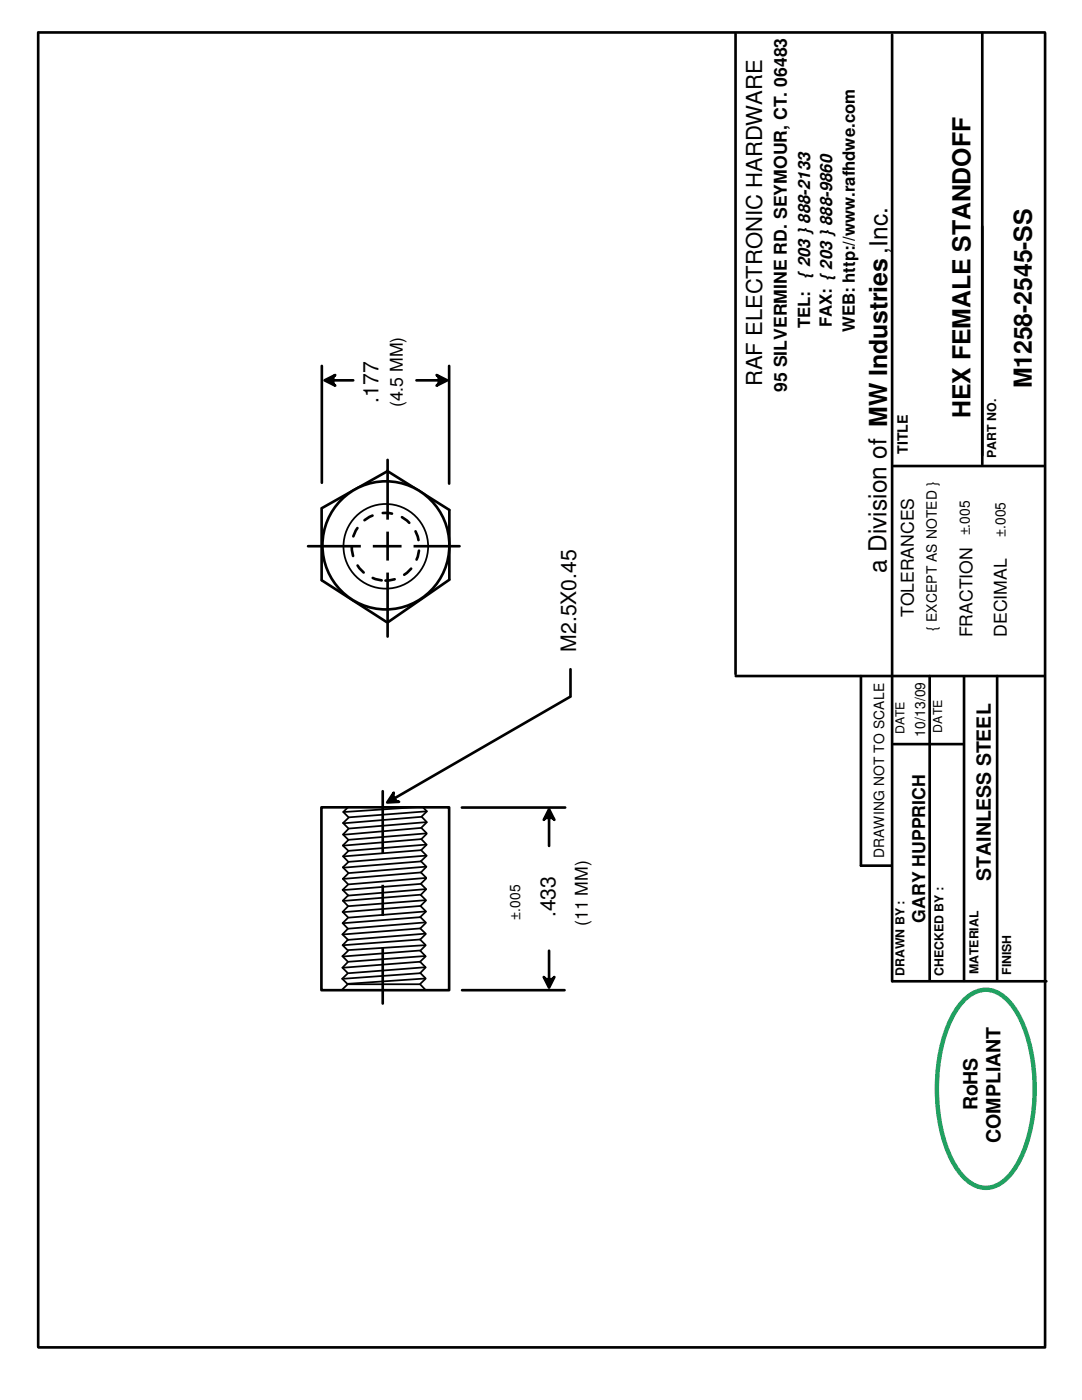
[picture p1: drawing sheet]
<svg xmlns="http://www.w3.org/2000/svg" width="216mm" height="279mm" viewBox="0 0 216 279" stroke-linecap="round" stroke-linejoin="round" font-family="sans-serif">
<g fill="none" stroke="#000" stroke-width=".53">
<path d="M7.6 6.5h200.9M7.6 6.6v262.2M146.8 6.7v127.8M178 6.9v188.9M196 6.6v86.1M208.5 6.6v262M64.2 73v23.4M64.8 75.9l2.1-1.1-1.1 1.1 1.1 1.1zM66.2 75.9h4.3M83.1 75.9h4.7M87.1 74.8l2.1 1.1-2.1 1.1 1.1-1.1zM89.6 73v23.5"/>
<path d="M77.3 94l12.4 7.8M77.3 94l-13 7.4M178.3 93h29.9M64.2 101.4v14.4M64.2 115.8l13 8.4M89.7 115.7l-12.3 8.5M89.7 101.8v13.9M113.7 139.1l-35.2 20.3M113.8 133.6v5.4M146.8 134.9h61.5M171.8 134.9v37.9h6.1M185.5 134.9v60.7"/>
<path d="M192.4 135v60.7M199 134.9v60.8M76.4 157.9v42.4M78.6 158.2l-.4 1.4 1.4 .4-2.3 .1zM178.3 148.5h13.9M64.1 161.1h25.5v36.5h-25.5zM92.2 161.2h20.6M109.6 161.5l1 2.1-1-1-1.1 1zM109.6 162.9v5.9M92.2 197.6h20.4M108.5 195l1.1 1 1-1-1 2.1zM109.6 189.7v6"/>
<path d="M178.1 195.8h30.7M7.7 268.9h200.8"/>
</g>
<g fill="#000">
<path d="M64.8 75.9l2.1-1.1-1.1 1.1 1.1 1.1zM87.1 74.8l2.1 1.1-2.1 1.1 1.1-1.1zM87.3 75l.9 .9-.9 .9zM78.5 158.4l.9 1.6-1.2-.4zM78.6 158.2l-.4 1.4 1.4 .4-2.3 .1zM109.6 161.5l1 2.1-1-1-1.1 1zM108.5 195l1.1 1 1-1-1 2.1zM108.7 195.2h1.8l-.9 .8z"/>
<path d="M66.7 75l.1 1.8-1-.9z" fill-rule="evenodd"/>
<path d="M108.7 163.4l.9-.8 .9 .9z" fill-rule="evenodd"/>
</g>
<g fill="none" stroke="#000" stroke-width=".35">
<path d="M69.4 161.1l-.9 1 1.1 1M69.5 176.5l-1.1 1.1 1.1 1.1-1.1 1 1.1 1.1 15.3-1.1M69.5 174.3l-1.1 1.1 1.1 1.1M69.5 172l-1.1 1.1 1.1 1.1M69.5 169.8l-1 1.1 1 1.1M69.5 167.6l-1.1 1.1 1.1 1.1M69.5 165.4l-1 1.1 1 1.1M69.6 163.2l-1.1 1.1 1.1 1.1M83.8 161l-15.1 1.1M83.9 178.6l-15.2 1.2M83.9 176.4l-15.4 1.2M83.9 176.4l1.1 1.1"/>
<path d="M84 167.5l-15.3 1.2M84 163l-15.3 1.3M84.4 161.1l.8 .8-1.1 1.1 1.1 1.1M84.8 177.5l-15.3 1.2M84.9 168.6l-15.3 1.2M85 179.7l-1.1 1.1M85 164.1l-15.4 1.3M85 177.5l-1.1 1.1 1.1 1.1M85 166.3l-15.4 1.3M85 175.3l-1 1.1M85 173l-1 1.1 1 1.1M85 161.9l-15.3 1.2"/>
<path d="M85.1 170.8l-1.1 1.1 1.1 1.1M85.1 168.6l-1.1 1.1 1.1 1.1M85.1 166.4l-1 1.1 1 1.1M85.1 166.3l-1-1.1-15.4 1.4M85.1 164.1l-1 1.1M69.3 196.5l-1.1 1.1M69.3 196.4h14.5M69.4 194.3l-1.1 1 1.1 1.1M69.4 192l-1.1 1.1 1.1 1.1M69.4 185.4l-1.1 1.1 1.1 1-1 1.1 1 1.1M69.4 189.8l-1.1 1 1.1 1.1M69.4 183.2l-1 1 1 1.1"/>
<path d="M69.4 180.9l-1 1.1 1 1M83.8 189.7l-15.3 1.2M83.8 194.2l-15.1 1.1M83.8 191.9l-15.3 1.2M83.8 191.9l1.1 1.1M83.8 187.5l1.1 1.1M83.9 180.8l-15.3 1.2M83.9 196.5l1.1 1.1M83.9 180.8l1.1 1.1M84.8 195.3l-15.4 1M84.8 193l-15.2 1.2M84.8 190.8l-15.2 1.1"/>
<path d="M84.9 195.3l-1.1 1.1M84.9 193.1l-1 1.1 1 1M84.9 188.7l-1 1 1 1.2-1.1 1M84.9 186.4l-1 1.1M85 184.2l-1.1 1.1 1.1 1.1M85 181.9l-1.1 1.1 1.1 1.1"/>
</g>
<path d="M75 183h2.6v5.8h-2.6z" fill-rule="evenodd" fill="#fff"/>
<path d="M75 183h2.6v5.8h-2.6z" fill="none" stroke="#fff" stroke-width=".53"/>
<path d="M75.1 170.5h2.6v5.8h-2.6z" fill-rule="evenodd" fill="#fff"/>
<path d="M75.1 170.5h2.6v5.8h-2.6z" fill="none" stroke="#fff" stroke-width=".53"/>
<g fill="none" stroke="#000" stroke-width=".35">
<path d="M83.9 174.1l-15.2 1.3M83.9 171.9l-15.2 1.2M84 169.7l-15.3 1.2M84.9 173l-15.3 1.2M84.9 170.8l-15.3 1.2M84.9 175.2l-15.3 1.3M83.8 185.3l-15.2 1.2M83.8 183l-15.2 1.2M83.8 187.5l-15.3 1.1M84.6 184.1l-15.1 1.2M84.7 186.4l-15.4 1.2M84.7 188.6l-15.2 1"/>
<path d="M84.8 181.9l-15.2 1.2"/>
</g>
<path d="M68.5 99.3a12.7 12.7 0 0 1 20.4 5.1 12.7 12.7 0 0 1-11.9 17.2 12.8 12.8 0 0 1-11.8-8.2 12.8 12.8 0 0 1 3.3-14.1z" fill="#fff"/>
<path d="M68.5 99.3a12.7 12.7 0 0 1 20.4 5.1 12.7 12.7 0 0 1-11.9 17.2 12.8 12.8 0 0 1-11.8-8.2 12.8 12.8 0 0 1 3.3-14.1z" fill="none" stroke="#000" stroke-width=".53"/>
<circle cx="77" cy="109" r="8.4" fill="#fff"/>
<circle cx="77" cy="109" r="8.4" fill="none" stroke="#000" stroke-width=".35"/>
<circle cx="76.9" cy="109.1" r="6.7" fill="#fff"/>
<circle cx="76.9" cy="109.1" r="6.7" fill="none" stroke="#000" stroke-width=".53" stroke-dasharray="1.9 2.1"/>
<path d="M77.3 91.8v35.2M61.5 109h30.2" fill="none" stroke="#000" stroke-width=".53"/>
<path d="M76.4 112.1h1.8v1.9h-1.8z" fill="#fff"/>
<path d="M76.4 112.1h1.8v1.9h-1.8z" fill="none" stroke="#fff" stroke-width=".53"/>
<path d="M76.5 104h1.8v1.8h-1.8z" fill="#fff"/>
<path d="M76.5 104h1.8v1.8h-1.8z" fill="none" stroke="#fff" stroke-width=".53"/>
<path d="M72.3 108.1h1.8v1.8h-1.8z" fill="#fff"/>
<path d="M72.3 108.1h1.8v1.8h-1.8z" fill="none" stroke="#fff" stroke-width=".53"/>
<path d="M80.4 108.2h1.9v1.9h-1.9z" fill="#fff"/>
<path d="M80.4 108.2h1.9v1.9h-1.9z" fill="none" stroke="#fff" stroke-width=".53"/>
<path d="M192.1 199.9a5.7 5.7 0 0 1 9.3 0 22.6 22.6 0 0 1 4.6 11.5 35.7 35.7 0 0 1-2.4 19.9 10.7 10.7 0 0 1-4.9 5.4 5.6 5.6 0 0 1-6.6-2 22.6 22.6 0 0 1-4.7-11.5 35.6 35.6 0 0 1 2.4-19.9l1.4-2.4z" fill-rule="evenodd" fill="#fff"/>
<path d="M192.1 199.9a5.7 5.7 0 0 1 9.3 0 22.6 22.6 0 0 1 4.6 11.5 35.7 35.7 0 0 1-2.4 19.9 10.7 10.7 0 0 1-4.9 5.4 5.6 5.6 0 0 1-6.6-2 22.6 22.6 0 0 1-4.7-11.5 35.6 35.6 0 0 1 2.4-19.9l1.4-2.4z" fill="none" stroke="#21a161" stroke-width=".88"/>
<g font-size="5">
<text x="205.9" y="77.5" transform="rotate(-90 205.9 77.5)">M1258-2545-SS</text>
<text x="193.6" y="83.4" transform="rotate(-90 193.6 83.4)">HEX FEMALE STANDOFF</text>
<text x="176.9" y="114.3" transform="rotate(-90 176.9 114.3)">a Division of MW Industries ,Inc.</text>
</g>
<text font-size="4.4" x="152.1" y="77.1" transform="rotate(-90 152.1 77.1)">RAF ELECTRONIC HARDWARE</text>
<g font-size="4.2">
<text x="75.5" y="80.3" transform="rotate(-90 75.5 80.3)">.177</text>
<text x="115" y="130" transform="rotate(-90 115 130)">M2.5X0.45</text>
<text x="110.9" y="183.1" transform="rotate(-90 110.9 183.1)">.433</text>
</g>
<g font-size="3.9">
<text x="197.7" y="175.7" transform="rotate(-90 197.7 175.7)">STAINLESS STEEL</text>
<text x="195" y="221.6" transform="rotate(-90 195 221.6)">RoHS</text>
<text x="199.6" y="228" transform="rotate(-90 199.6 228)">COMPLIANT</text>
</g>
<g font-size="3.5">
<text x="80.4" y="81.3" transform="rotate(-90 80.4 81.3)">(4.5 MM)</text>
<text x="157" y="78.2" transform="rotate(-90 157 78.2)">95 SILVERMINE RD. SEYMOUR, CT. 06483</text>
<text x="182.3" y="123.2" transform="rotate(-90 182.3 123.2)">TOLERANCES</text>
<text x="194.1" y="127.2" transform="rotate(-90 194.1 127.2)">FRACTION</text>
<text x="200.9" y="127.1" transform="rotate(-90 200.9 127.1)">DECIMAL</text>
<text x="117.3" y="184.8" transform="rotate(-90 117.3 184.8)">(11 MM)</text>
<text x="184.6" y="184.1" transform="rotate(-90 184.6 184.1)">GARY HUPPRICH</text>
</g>
<g font-size="3.3">
<text x="161.7" y="55.6" transform="rotate(-90 161.7 55.6)">{ 203 } 888-2133</text>
<text x="161.7" y="65.5" transform="rotate(-90 161.7 65.5)">TEL:</text>
<text x="166" y="65.3" transform="rotate(-90 166 65.3)">FAX: { 203 } 888-9860</text>
<text x="170.6" y="66.3" transform="rotate(-90 170.6 66.3)">WEB: http://www.rafhdwe.com</text>
</g>
<g font-size="2.8">
<text x="181.1" y="90.6" transform="rotate(-90 181.1 90.6)">TITLE</text>
<text x="193.5" y="106.8" transform="rotate(-90 193.5 106.8)">±.005</text>
<text x="200.7" y="107.1" transform="rotate(-90 200.7 107.1)">±.005</text>
<text x="186.9" y="125.9" transform="rotate(-90 186.9 125.9)">{ EXCEPT AS NOTED }</text>
<text x="184.6" y="147" transform="rotate(-90 184.6 147)">10/13/09</text>
<text x="176.4" y="171.3" transform="rotate(-90 176.4 171.3)">DRAWING NOT TO SCALE</text>
<text x="103.8" y="183.5" transform="rotate(-90 103.8 183.5)">±.005</text>
</g>
<g font-size="2.5">
<text x="198.8" y="91.4" transform="rotate(-90 198.8 91.4)">PART NO.</text>
<text x="180.5" y="146.5" transform="rotate(-90 180.5 146.5)">DATE</text>
<text x="188" y="146.2" transform="rotate(-90 188 146.2)">DATE</text>
<text x="180.5" y="194.8" transform="rotate(-90 180.5 194.8)">DRAWN BY :</text>
<text x="188.3" y="194.8" transform="rotate(-90 188.3 194.8)">CHECKED BY :</text>
<text x="195.2" y="194.5" transform="rotate(-90 195.2 194.5)">MATERIAL</text>
<text x="201.8" y="194.6" transform="rotate(-90 201.8 194.6)">FINISH</text>
</g>
</svg>
